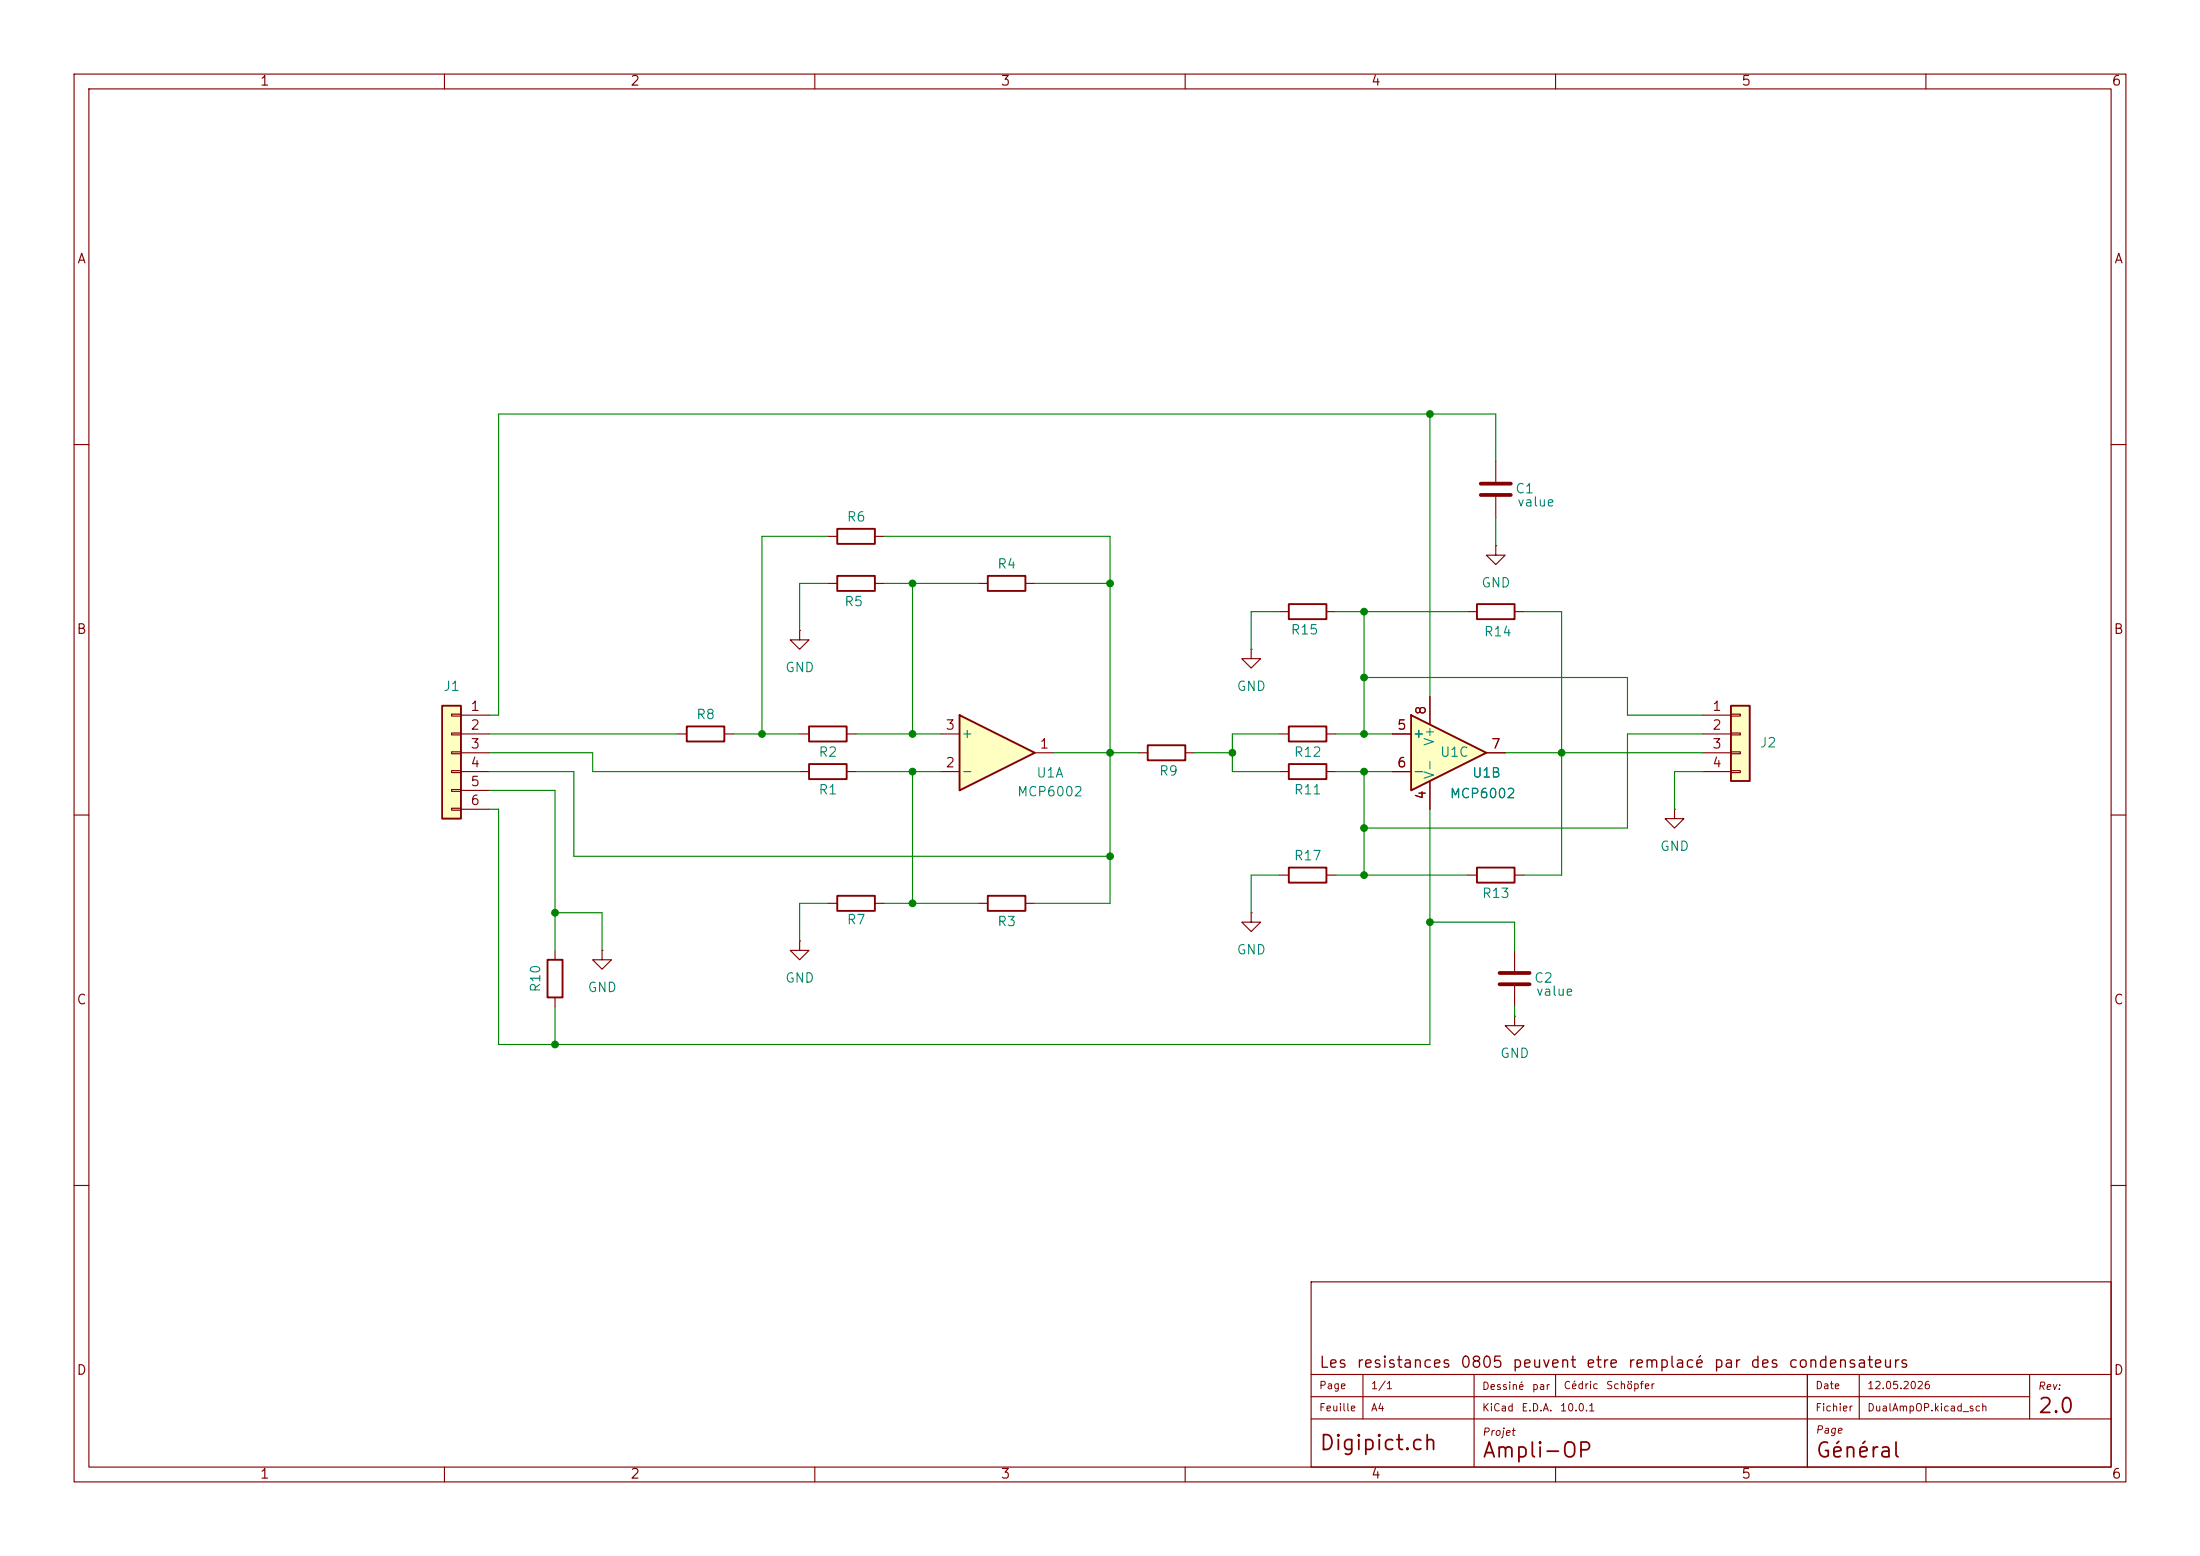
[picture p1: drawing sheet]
<svg xmlns="http://www.w3.org/2000/svg" width="297mm" height="210mm" viewBox="0 0 297 210" stroke-linecap="round" stroke-linejoin="round" font-family="sans-serif">
<g fill="none" stroke="#840000" stroke-width=".15">
<path d="M10 10h277v190h-277zM12 12h273v186h-273zM60 10v2M110 10v2M160 10v2M210 10v2M260 10v2M10 60h2M285 60h2M10 110h2M198.1 118.1h1.3M204.5 118.1h1.2"/>
<path d="M285 110h2M132.1 121.9h1.2M138.4 121.9h1.3M10 160h2M177 173h108v25h-108zM285 160h2M60 198v2M110 198v2M160 198v2M177 185.5h108M177 191.5h108M177 188.5h97"/>
<path d="M184 185.5v6M199 185.5v12.5M210 198v2M210 185.5v3M244 185.5v12.5zM251 185.5v6M260 198v2M274 185.5v6"/>
</g>
<path d="M199.4 117.1h5.1v2h-5.1zM133.3 120.9h5.1v2h-5.1z" fill="none" stroke="#840000" stroke-width=".25"/>
<path d="M129.5 96.5l10.2 5.1-10.2 5.1z" fill="#ffffc2"/>
<path d="M133.3 77.7h5.1v2.1h-5.1zM92.7 98h5.1v2.1h-5.1zM129.5 96.5l10.2 5.1-10.2 5.1zM174 81.5h5.1v2.1h-5.1zM199.4 81.5h5.1v2.1h-5.1zM73.9 129.5h2v5.1h-2zM113 120.9h5.1v2h-5.1z" fill="none" stroke="#840000" stroke-width=".25"/>
<g fill="none" stroke="#840000" stroke-width=".15">
<path d="M132.1 78.7h1.2M138.4 78.7h1.3M201.9 73.7v1.2h1.3l-1.3 1.3-1.2-1.3h1.2M201.9 73.7h.1M201.9 62.2v2.8M201.9 67.1v2.8M91.4 99.1h1.3M97.8 99.1h1.3M107.9 85.1v1.3h1.3l-1.3 1.2-1.2-1.2h1.2M107.9 85.1h.1M127 99.1h2.5M168.9 87.6v1.3h1.3l-1.3 1.3-1.3-1.3h1.3"/>
<path d="M168.9 87.6h.1M172.7 82.6h1.3M179.1 82.6h1.2M198.1 82.6h1.3M204.5 82.6h1.2M127 104.1h2.5M139.7 101.6h2.5M74.9 128.3v1.2M74.9 134.6v1.3M81.3 128.3v1.2h1.2l-1.2 1.3-1.3-1.3h1.3M81.3 128.3h.1M107.9 127v1.3h1.3l-1.3 1.2-1.2-1.2h1.2"/>
<path d="M107.9 127h.1M111.8 121.9h1.2M118.1 121.9h1.3"/>
</g>
<path d="M199.9 65.3h4.1M199.9 66.8h4.1" fill="none" stroke="#840000" stroke-width=".51"/>
<path d="M59.7 95.3h2.5v15.2h-2.5z" fill="#ffffc2"/>
<path d="M59.7 95.3h2.5v15.2h-2.5zM109.2 98h5.1v2.1h-5.1zM174 98h5.1v2.1h-5.1zM109.2 103.1h5.1v2.1h-5.1zM154.9 100.6h5.1v2h-5.1zM174 103.1h5.1v2.1h-5.1zM174 117.1h5.1v2h-5.1z" fill="none" stroke="#840000" stroke-width=".25"/>
<g fill="none" stroke="#840000" stroke-width=".15">
<path d="M61 96.4h1.2v.2h-1.2zM61 98.9h1.2v.3h-1.2zM62.2 96.5h3.8M62.2 99.1h3.8M107.9 99.1h1.3M114.3 99.1h1.3M172.7 99.1h1.3M179.1 99.1h1.2M193 94v3.8M61 101.5h1.2v.2h-1.2zM61 104h1.2v.3h-1.2zM61 106.6h1.2v.2h-1.2z"/>
<path d="M61 109.1h1.2v.2h-1.2zM62.2 101.6h3.8M62.2 104.1h3.8M62.2 106.7h3.8M62.2 109.2h3.8M107.9 104.1h1.3M114.3 104.1h1.3M153.7 101.6h1.2M160 101.6h1.3M172.7 104.1h1.3M172.7 118.1h1.3M179.1 104.1h1.2"/>
<path d="M179.1 118.1h1.2M193 105.4v3.8M226.1 109.2v1.3h1.2l-1.2 1.3-1.3-1.3h1.3M226.1 109.2h.1M168.9 123.2v1.3h1.3l-1.3 1.2-1.3-1.2h1.3M168.9 123.2h.1M204.5 137.2v1.2h1.2l-1.2 1.3-1.3-1.3h1.3M204.5 137.2h.1M204.5 128.3v2.8M204.5 133.1v2.8"/>
</g>
<path d="M202.4 131.3h4.1M202.4 132.8h4.1" fill="none" stroke="#840000" stroke-width=".51"/>
<path d="M190.5 96.5l10.2 5.1-10.2 5.1z" fill="#ffffc2"/>
<path d="M113 71.4h5.1v2h-5.1zM113 77.7h5.1v2.1h-5.1zM190.5 96.5l10.2 5.1-10.2 5.1z" fill="none" stroke="#840000" stroke-width=".25"/>
<path d="M111.8 72.4h1.2M111.8 78.7h1.2M118.1 72.4h1.3M118.1 78.7h1.3M188 99.1h2.5M188 104.1h2.5M200.7 101.6h2.5" fill="none" stroke="#840000" stroke-width=".15"/>
<path d="M233.7 95.3h2.5v10.1h-2.5z" fill="#ffffc2"/>
<path d="M233.7 95.3h2.5v10.1h-2.5z" fill="none" stroke="#840000" stroke-width=".25"/>
<g fill="none" stroke="#840000" stroke-width=".15">
<path d="M188 99.1h2.5M193 94v3.8M229.9 96.5h3.8M229.9 99.1h3.8M233.7 96.4h1.2v.2h-1.2zM233.7 98.9h1.2v.3h-1.2zM188 104.1h2.5M193 105.4v3.8M200.7 101.6h2.5M229.9 101.6h3.8M229.9 104.1h3.8M233.7 101.5h1.2v.2h-1.2z"/>
<path d="M233.7 104h1.2v.3h-1.2z"/>
</g>
<g fill="none" stroke="#008400" stroke-width=".15">
<path d="M193 55.9v38.1M111.8 78.7h-3.9v6.4M111.8 72.4h-8.9v26.7M119.4 78.7h12.7M119.4 72.4h30.5v49.5h-10.2M123.2 78.7v20.4M139.7 78.7h10.2M201.9 62.2v-6.3h-134.6v40.6h-1.3M201.9 69.9v3.8M66 99.1h25.4M99.1 99.1h8.8M115.6 99.1h11.4"/>
<path d="M172.7 99.1h-6.3v5h6.3M172.7 82.6h-3.8v5M180.3 99.1h7.7M180.3 82.6h17.8M184.1 82.6v16.5M184.1 91.4h35.6v5.1h10.2M205.7 82.6h5.1v35.5h-5.1M229.9 99.1h-10.2v12.7h-35.6M66 109.2h1.3v31.8h125.7v-31.8M66 101.6h14v2.5h27.9M66 104.1h11.5v11.5h72.4M66 106.7h8.9v21.6"/>
<path d="M115.6 104.1h11.4M123.2 104.1v17.8M142.2 101.6h11.5M161.3 101.6h5.1M172.7 118.1h-3.8v5.1M180.3 104.1h7.7M180.3 118.1h17.8M184.1 104.1v14M203.2 101.6h26.7M229.9 104.1h-3.8v5.1M74.9 135.9v5.1M74.9 123.2h6.4v5.1"/>
<path d="M111.8 121.9h-3.9v5.1M119.4 121.9h12.7M193 124.5h11.5v3.8M204.5 135.9v1.3"/>
</g>
<g fill="#008400" stroke="#008400" stroke-width=".14">
<circle cx="102.9" cy="99.1" r=".46"/>
<circle cx="123.2" cy="78.7" r=".46"/>
<circle cx="123.2" cy="121.9" r=".46"/>
<circle cx="193" cy="124.5" r=".46"/>
<circle cx="184.1" cy="118.1" r=".46"/>
<circle cx="184.1" cy="111.8" r=".46"/>
<circle cx="210.8" cy="101.6" r=".46"/>
<circle cx="184.1" cy="99.1" r=".46"/>
<circle cx="149.9" cy="101.6" r=".46"/>
<circle cx="184.1" cy="104.1" r=".46"/>
<circle cx="166.4" cy="101.6" r=".46"/>
<circle cx="149.9" cy="115.6" r=".46"/>
<circle cx="184.1" cy="91.4" r=".46"/>
<circle cx="184.1" cy="82.6" r=".46"/>
<circle cx="193" cy="55.9" r=".46"/>
<circle cx="149.9" cy="78.7" r=".46"/>
<circle cx="123.2" cy="104.1" r=".46"/>
<circle cx="123.2" cy="99.1" r=".46"/>
<circle cx="74.9" cy="141" r=".46"/>
<circle cx="74.9" cy="123.2" r=".46"/>
</g>
<g font-size="2" fill="#840000">
<text x="275" y="191.2">2.0</text>
<text x="178" y="196.2">Digipict.ch</text>
<text x="200" y="197.2">Ampli-OP</text>
<text x="245" y="197.2">Général</text>
</g>
<g font-size="1.5" fill="#840000">
<text x="178" y="185">Les</text>
<text x="183" y="185">resistances</text>
<text x="197" y="185">0805</text>
<text x="204" y="185">peuvent</text>
<text x="214" y="185">etre</text>
<text x="219.6" y="185">remplacé</text>
<text x="231.2" y="185">par</text>
<text x="236.2" y="185">des</text>
<text x="241.3" y="185">condensateurs</text>
</g>
<g font-size="1.3" fill="#840000">
<text x="35" y="11.9">1</text>
<text x="85" y="11.9">2</text>
<text x="135" y="11.9">3</text>
<text x="185" y="11.9">4</text>
<text x="235" y="11.9">5</text>
<text x="285" y="11.9">6</text>
<text x="10.3" y="35.9">A</text>
<text x="285.3" y="35.9">A</text>
<text x="10.3" y="85.9">B</text>
<text x="285.3" y="85.9">B</text>
<text x="63.4" y="96.3">1</text>
<text x="63.4" y="98.8">2</text>
<text x="63.4" y="101.3">3</text>
<text x="127.6" y="98.8">3</text>
<text x="140.3" y="101.3">1</text>
<text x="188.5" y="98.8">5</text>
<text x="192.8" y="96.6" transform="rotate(-90 192.8 96.6)">8</text>
<text x="201.2" y="101.3">7</text>
<text x="231.1" y="96.3">1</text>
<text x="231.1" y="98.8">2</text>
<text x="231.1" y="101.3">3</text>
<text x="63.4" y="103.9">4</text>
<text x="63.4" y="106.4">5</text>
<text x="127.6" y="103.9">2</text>
<text x="188.5" y="103.9">6</text>
<text x="231.1" y="103.9">4</text>
<text x="63.4" y="109">6</text>
<text x="192.8" y="108" transform="rotate(-90 192.8 108)">4</text>
<text x="10.3" y="135.9">C</text>
<text x="285.3" y="135.9">C</text>
<text x="10.3" y="185.9">D</text>
<text x="285.3" y="185.9">D</text>
<text x="35" y="199.9">1</text>
<text x="85" y="199.9">2</text>
<text x="135" y="199.9">3</text>
<text x="185" y="199.9">4</text>
<text x="235" y="199.9">5</text>
<text x="285" y="199.9">6</text>
</g>
<g font-size="1.3" fill="#008484">
<text x="114.2" y="70.7">R6</text>
<text x="204.5" y="66.9">C1</text>
<text x="204.7" y="68.7">value</text>
<text x="134.5" y="77.1">R4</text>
<text x="113.9" y="82.1">R5</text>
<text x="199.9" y="79.6">GND</text>
<text x="174.2" y="86">R15</text>
<text x="200.2" y="86.2">R14</text>
<text x="59.8" y="93.6">J1</text>
<text x="105.9" y="91">GND</text>
<text x="166.9" y="93.6">GND</text>
<text x="93.9" y="97.4">R8</text>
<text x="129.7" y="99.9">+</text>
<text x="190.6" y="99.9">+</text>
<text x="193.9" y="100.8" transform="rotate(-90 193.9 100.8)">V+</text>
<text x="237.5" y="101.2">J2</text>
<text x="110.4" y="107.5">R1</text>
<text x="110.4" y="102.5">R2</text>
<text x="129.7" y="105">-</text>
<text x="137.2" y="107.8">MCP6002</text>
<text x="139.8" y="105.3">U1A</text>
<text x="156.4" y="105">R9</text>
<text x="174.6" y="102.5">R12</text>
<text x="174.6" y="107.5">R11</text>
<text x="190.6" y="105">-</text>
<text x="193.9" y="105.3" transform="rotate(-90 193.9 105.3)">V-</text>
<text x="194.3" y="102.5">U1C</text>
<text x="198.7" y="105.3">U1B</text>
<text x="195.6" y="108.1">MCP6002</text>
<text x="174.6" y="116.4">R17</text>
<text x="224" y="115.2">GND</text>
<text x="114.2" y="125.1">R7</text>
<text x="134.5" y="125.3">R3</text>
<text x="200" y="121.5">R13</text>
<text x="166.9" y="129.1">GND</text>
<text x="73.3" y="134" transform="rotate(-90 73.3 134)">R10</text>
<text x="79.2" y="134.2">GND</text>
<text x="105.9" y="132.9">GND</text>
<text x="207" y="132.9">C2</text>
<text x="207.3" y="134.7">value</text>
<text x="202.4" y="143.1">GND</text>
</g>
<g font-size="1" fill="#840000">
<text x="178" y="187.7">Page</text>
<text x="178" y="190.7">Feuille</text>
<text x="185" y="190.7">A4</text>
<text x="185" y="187.7">1/1</text>
<text x="200" y="187.8">Dessiné</text>
<text x="200" y="190.7">KiCad</text>
<text x="205.3" y="190.7">E.D.A.</text>
<text x="206.7" y="187.8">par</text>
<text x="210.5" y="190.7">10.0.1</text>
<text x="211" y="187.7">Cédric</text>
<text x="216.7" y="187.7">Schöpfer</text>
<text x="245" y="190.7">Fichier</text>
<text x="245" y="187.7">Date</text>
<text x="252" y="187.7">12.05.2026</text>
<text x="252" y="190.7">DualAmpOP.kicad_sch</text>
<text x="275" y="187.8">Rev:</text>
<text x="200" y="194">Projet</text>
<text x="245" y="193.7">Page</text>
</g>
</svg>
